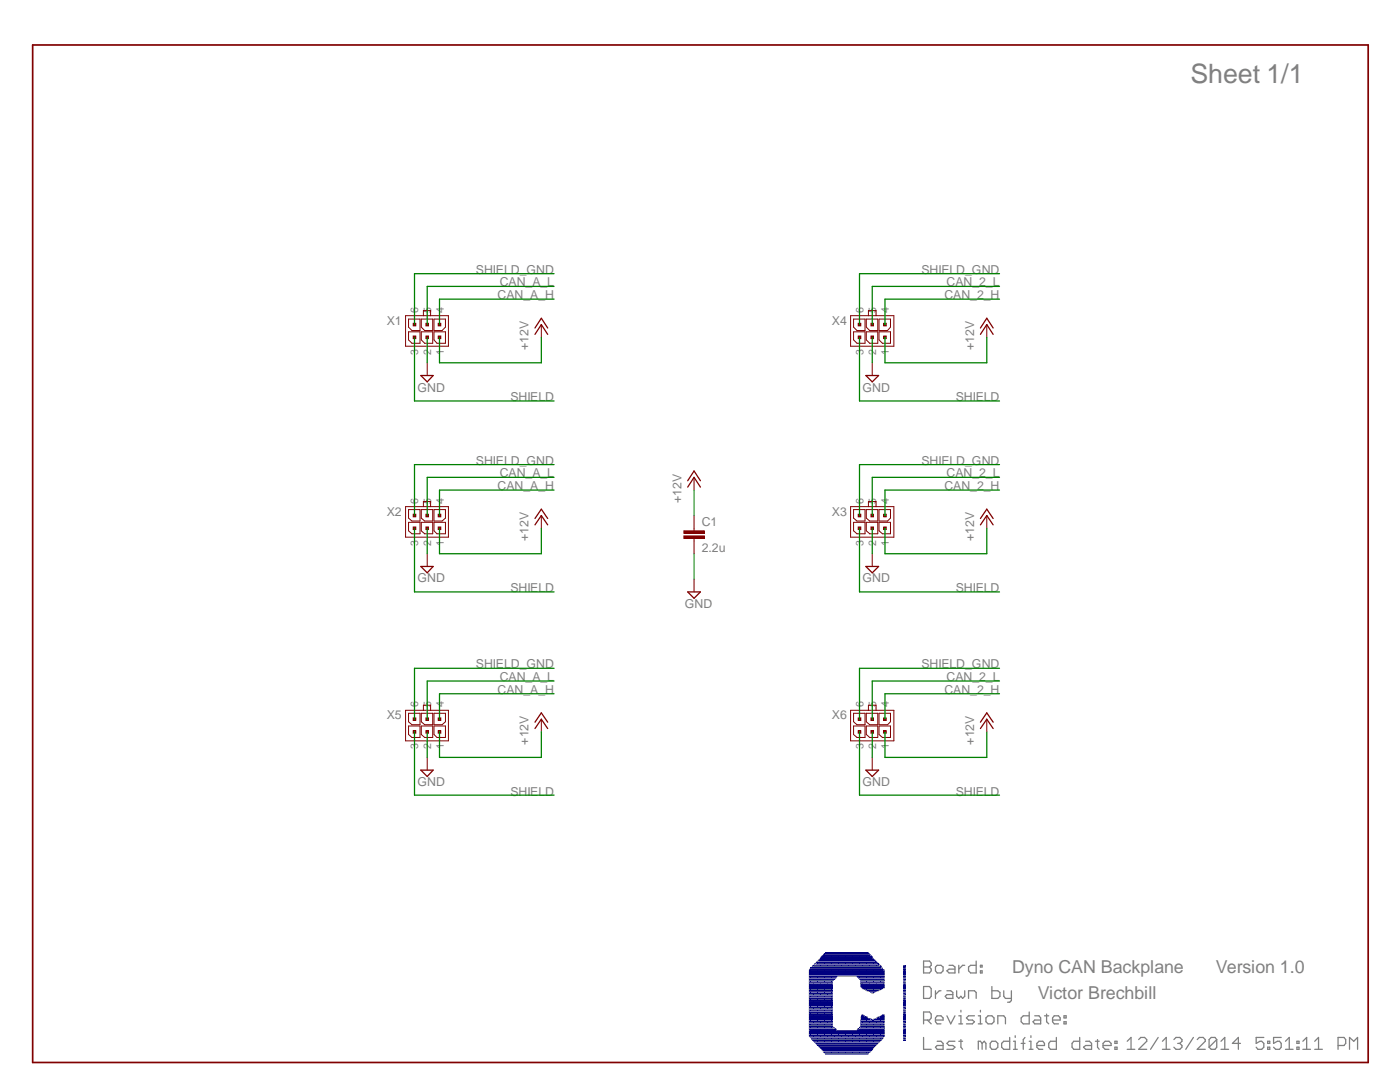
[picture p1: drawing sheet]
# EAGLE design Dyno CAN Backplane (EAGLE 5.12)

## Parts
C1  2.2u  CAP0603-CAP  [0603-CAP]
U$1  CURRENT-C-LETTER-LANDSCAPE  [BLANK]
X1  MICROFIT-06-DUAL-RA-SMD  [MICROFIT-6-DUAL-RA-SMD]
X2  MICROFIT-06-DUAL-RA-SMD  [MICROFIT-6-DUAL-RA-SMD]
X3  MICROFIT-06-DUAL-RA-SMD  [MICROFIT-6-DUAL-RA-SMD]
X4  MICROFIT-06-DUAL-RA-SMD  [MICROFIT-6-DUAL-RA-SMD]
X5  MICROFIT-06-DUAL-RA-SMD  [MICROFIT-6-DUAL-RA-SMD]
X6  MICROFIT-06-DUAL-RA-SMD  [MICROFIT-6-DUAL-RA-SMD]

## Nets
+12V: C1.1 X1.1 X2.1 X3.1 X4.1 X5.1 X6.1
CAN_2_H: X3.4 X4.4 X6.4
CAN_2_L: X3.5 X4.5 X6.5
CAN_A_H: X1.4 X2.4 X5.4
CAN_A_L: X1.5 X2.5 X5.5
GND: C1.2 X1.2 X1.6 X2.2 X2.6 X3.2 X3.6 X4.2 X4.6 X5.2 X5.6 X6.2 X6.6
SHIELD: X1.3 X2.3 X3.3 X4.3 X5.3 X6.3

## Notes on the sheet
- SHIELD_GND | SHIELD_GND
- SHIELD_GND | SHIELD_GND
- SHIELD_GND | SHIELD_GND
- Dyno CAN Backplane | Version 1.0
- Victor Brechbill
